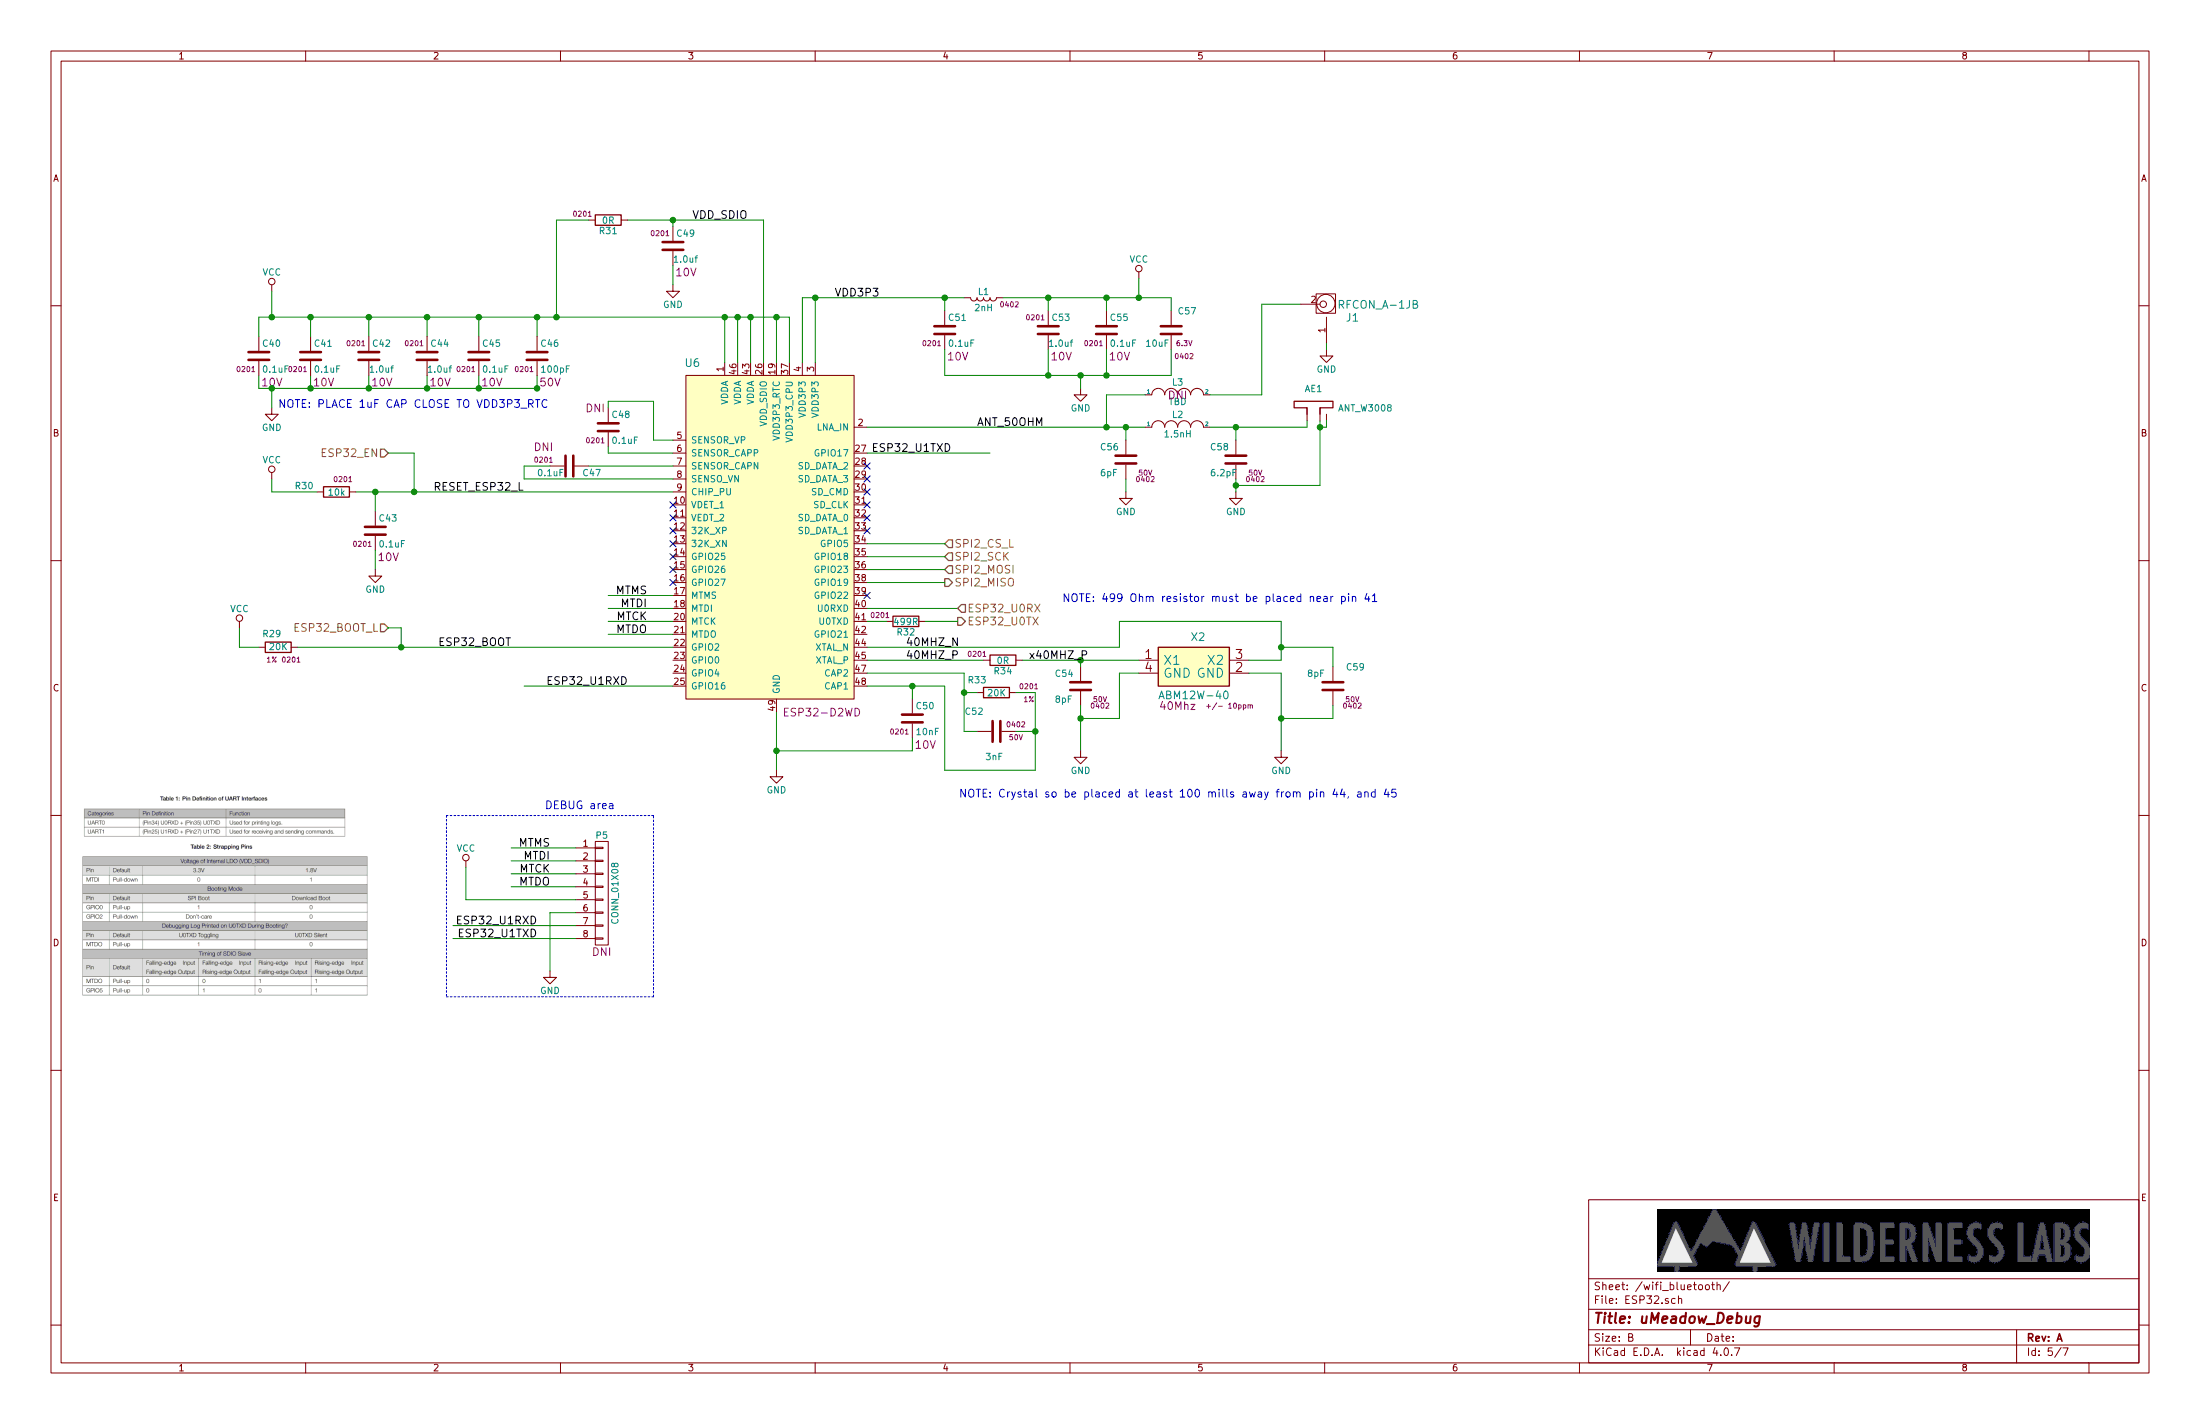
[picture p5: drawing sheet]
EESchema Schematic File Version 2
LIBS:uMeadow_Debug_RevA-rescue
LIBS:power
LIBS:device
LIBS:transistors
LIBS:conn
LIBS:linear
LIBS:regul
LIBS:74xx
LIBS:cmos4000
LIBS:adc-dac
LIBS:memory
LIBS:xilinx
LIBS:microcontrollers
LIBS:dsp
LIBS:microchip
LIBS:analog_switches
LIBS:motorola
LIBS:texas
LIBS:intel
LIBS:audio
LIBS:interface
LIBS:digital-audio
LIBS:philips
LIBS:display
LIBS:cypress
LIBS:siliconi
LIBS:opto
LIBS:atmel
LIBS:contrib
LIBS:valves
LIBS:Power_Management
LIBS:Oscillators
LIBS:switches
LIBS:onsemi
LIBS:ESD_Protection
LIBS:ftdi
LIBS:diode
LIBS:rfcom
LIBS:74xgxx
LIBS:ac-dc
LIBS:actel
LIBS:allegro
LIBS:Altera
LIBS:analog_devices
LIBS:battery_management
LIBS:bbd
LIBS:bosch
LIBS:brooktre
LIBS:cmos_ieee
LIBS:dc-dc
LIBS:elec-unifil
LIBS:gennum
LIBS:graphic
LIBS:hc11
LIBS:intersil
LIBS:ir
LIBS:Lattice
LIBS:leds
LIBS:logo
LIBS:maxim
LIBS:mechanical
LIBS:microchip_dspic33dsc
LIBS:microchip_pic10mcu
LIBS:microchip_pic12mcu
LIBS:microchip_pic16mcu
LIBS:microchip_pic18mcu
LIBS:microchip_pic24mcu
LIBS:microchip_pic32mcu
LIBS:modules
LIBS:motor_drivers
LIBS:motors
LIBS:msp430
LIBS:nordicsemi
LIBS:nxp_armmcu
LIBS:nxp
LIBS:powerint
LIBS:pspice
LIBS:references
LIBS:relays
LIBS:sensors
LIBS:silabs
LIBS:stm8
LIBS:supertex
LIBS:transf
LIBS:triac_thyristor
LIBS:ttl_ieee
LIBS:video
LIBS:wiznet
LIBS:Worldsemi
LIBS:Xicor
LIBS:zetex
LIBS:Zilog
LIBS:stm32
LIBS:uMeadow_Debug_RevA-cache
EELAYER 25 0
EELAYER END
$Descr B 17000 11000
encoding utf-8
Sheet 5 7
Title "uMeadow_Debug"
Date ""
Rev "A"
Comp ""
Comment1 ""
Comment2 ""
Comment3 ""
Comment4 ""
$EndDescr
Wire Wire Line
	6000 5500 6000 5950
$Comp
L GND #PWR043
U 1 1
P 6000 5950
F 0 "#PWR043" H 6000 5700 50  0001 C CNN
F 1 "GND" H 6000 5800 50  0000 C CNN
F 2 "" H 6000 5950 50  0000 C CNN
F 3 "" H 6000 5950 50  0000 C CNN
	1    6000 5950
	1    0    0    -1  
$EndComp
$Comp
L C C50
U 1 1
P 7050 5550
F 0 "C50" H 7075 5650 50  0000 L CNN
F 1 "10nF" H 7075 5450 50  0000 L CNN
F 2 "Capacitors_SMD:C_0201" H 7088 5400 50  0001 C CNN
F 3 "" H 7050 5550 50  0001 C CNN
F 4 "Samsung Electro-Mechanics" H 7050 5550 60  0001 C CNN "Manufacturer"
F 5 "CL03B103KP3NNNC" H 7050 5550 60  0001 C CNN "Part Number"
F 6 "0201" H 6950 5450 40  0000 C CNN "Package"
F 7 "10V" H 7150 5350 60  0000 C CNN "Voltage"
	1    7050 5550
	1    0    0    -1  
$EndComp
Wire Wire Line
	6700 5300 7300 5300
Wire Wire Line
	7050 5300 7050 5400
Wire Wire Line
	7050 5700 7050 5800
Wire Wire Line
	7050 5800 6000 5800
Connection ~ 6000 5800
$Comp
L C C52
U 1 1
P 7700 5650
F 0 "C52" V 7850 5750 50  0000 L CNN
F 1 "3nF" V 7500 5600 50  0000 L CNN
F 2 "Capacitors_SMD:C_0402" H 7738 5500 50  0001 C CNN
F 3 "" H 7700 5650 50  0001 C CNN
F 4 "MURATA ELECTRONICS" H 7700 5650 60  0001 C CNN "Manufacturer"
F 5 "GRM155R71H302JA01D" H 7700 5650 60  0001 C CNN "Part Number"
F 6 "0402" V 7750 5500 40  0000 C CNN "Package"
F 7 "50V" V 7650 5500 40  0000 C CNN "Voltage"
	1    7700 5650
	0    -1   -1   0   
$EndComp
$Comp
L R R33
U 1 1
P 7700 5350
F 0 "R33" V 7600 5200 50  0000 C CNN
F 1 "20K" V 7700 5350 50  0000 C CNN
F 2 "Resistors_SMD:R_0201" V 7630 5350 50  0001 C CNN
F 3 "" H 7700 5350 50  0001 C CNN
F 4 "YAGEO" H 7700 5350 60  0001 C CNN "Manufacturer"
F 5 "RC0201FR-0720KL" H 7700 5350 60  0001 C CNN "Part Number"
F 6 "0201" V 7650 5600 40  0000 C CNN "Package"
F 7 "1%" V 7750 5600 40  0000 C CNN "Tolerance"
	1    7700 5350
	0    1    1    0   
$EndComp
Wire Wire Line
	7450 5200 7450 5650
Wire Wire Line
	7450 5350 7550 5350
Wire Wire Line
	7850 5350 8000 5350
Wire Wire Line
	8000 5350 8000 5950
Wire Wire Line
	8000 5650 7850 5650
Connection ~ 7050 5300
Connection ~ 8000 5650
Wire Wire Line
	7450 5200 6700 5200
Connection ~ 7450 5350
$Comp
L ABM12W-40 X2
U 1 1
P 9250 5200
F 0 "X2" H 9200 5450 60  0000 L BNN
F 1 "ABM12W-40" H 8950 5000 60  0000 L BNN
F 2 "footprints:XTAL_ABM12W_4_1.6x1.2" H 8900 5550 60  0001 C CNN
F 3 "https://abracon.com/Resonators/ABM12W.pdf" H 9750 4700 60  0001 C CNN
F 4 "Abracon LLC" H 9100 4800 60  0001 C CNN "Manufacturer"
F 5 "ABM12W-40.0000MHZ-6-B1U-T3" H 9450 4900 60  0001 C CNN "Part Number"
F 6 "40Mhz" H 9100 4950 60  0000 C CNN "Freq."
F 7 "+/- 10ppm" H 9500 4950 40  0000 C CNN "Tolerance"
	1    9250 5200
	1    0    0    -1  
$EndComp
Wire Wire Line
	8800 5200 8650 5200
Wire Wire Line
	8650 5200 8650 5550
Wire Wire Line
	9650 5200 9900 5200
Wire Wire Line
	9900 5200 9900 5800
Wire Wire Line
	6700 5100 7600 5100
Wire Wire Line
	7900 5100 8800 5100
Wire Wire Line
	9900 5100 9650 5100
Wire Wire Line
	9900 4800 9900 5100
Wire Wire Line
	9900 4800 8650 4800
Wire Wire Line
	8650 4800 8650 5000
Wire Wire Line
	8650 5000 6700 5000
Text Label 7000 5000 0    60   ~ 0
40MHZ_N
Text Label 7000 5100 0    60   ~ 0
40MHZ_P
$Comp
L C C59
U 1 1
P 10300 5300
F 0 "C59" H 10400 5450 50  0000 L CNN
F 1 "8pF" H 10100 5400 50  0000 L CNN
F 2 "Capacitors_SMD:C_0402" H 10338 5150 50  0001 C CNN
F 3 "" H 10300 5300 50  0001 C CNN
F 4 "MURATA ELECTRONICS" H 10300 5300 60  0001 C CNN "Manufacturer"
F 5 "GRM1555C1H8R0DA01D" H 10300 5300 60  0001 C CNN "Part Number"
F 6 "0402" H 10450 5150 40  0000 C CNN "Package"
F 7 "50V" H 10450 5200 40  0000 C CNN "Voltage"
	1    10300 5300
	1    0    0    -1  
$EndComp
$Comp
L C C54
U 1 1
P 8350 5300
F 0 "C54" H 8150 5400 50  0000 L CNN
F 1 "8pF" H 8150 5200 50  0000 L CNN
F 2 "Capacitors_SMD:C_0402" H 8388 5150 50  0001 C CNN
F 3 "" H 8350 5300 50  0001 C CNN
F 4 "MURATA ELECTRONICS" H 8350 5300 60  0001 C CNN "Manufacturer"
F 5 "GRM1555C1H8R0DA01D" H 8350 5300 60  0001 C CNN "Part Number"
F 6 "0402" H 8500 5150 40  0000 C CNN "Package"
F 7 "50V" H 8500 5200 40  0000 C CNN "Voltage"
	1    8350 5300
	1    0    0    -1  
$EndComp
Wire Wire Line
	8350 5150 8350 5100
Connection ~ 8350 5100
Wire Wire Line
	8350 5450 8350 5800
Wire Wire Line
	8650 5550 8350 5550
Wire Wire Line
	10300 5150 10300 5000
Wire Wire Line
	10300 5000 9900 5000
Connection ~ 9900 5000
Wire Wire Line
	9900 5550 10300 5550
Wire Wire Line
	10300 5550 10300 5450
$Comp
L GND #PWR044
U 1 1
P 8350 5800
F 0 "#PWR044" H 8350 5550 50  0001 C CNN
F 1 "GND" H 8350 5650 50  0000 C CNN
F 2 "" H 8350 5800 50  0000 C CNN
F 3 "" H 8350 5800 50  0000 C CNN
	1    8350 5800
	1    0    0    -1  
$EndComp
Connection ~ 8350 5550
$Comp
L GND #PWR045
U 1 1
P 9900 5800
F 0 "#PWR045" H 9900 5550 50  0001 C CNN
F 1 "GND" H 9900 5650 50  0000 C CNN
F 2 "" H 9900 5800 50  0000 C CNN
F 3 "" H 9900 5800 50  0000 C CNN
	1    9900 5800
	1    0    0    -1  
$EndComp
Connection ~ 9900 5550
Wire Wire Line
	7450 5650 7550 5650
Wire Wire Line
	3300 3000 3300 2900
Wire Wire Line
	2000 3000 4150 3000
Wire Wire Line
	3700 3000 3700 2900
Wire Wire Line
	4150 3000 4150 2900
Connection ~ 3700 3000
Connection ~ 4150 3000
Wire Wire Line
	2850 3000 2850 2900
Connection ~ 2850 3000
$Comp
L C C51
U 1 1
P 7300 2550
F 0 "C51" H 7325 2650 50  0000 L CNN
F 1 "0.1uF" H 7325 2450 50  0000 L CNN
F 2 "Capacitors_SMD:C_0201" H 7338 2400 50  0001 C CNN
F 3 "" H 7300 2550 50  0000 C CNN
F 4 "Murata Electronics North America" H 7300 2550 60  0001 C CNN "Manufacturer"
F 5 "GRM033R61A104ME15D" H 7300 2550 60  0001 C CNN "Part Number"
F 6 "10V" H 7400 2350 60  0000 C CNN "Voltage"
F 7 "0201" H 7200 2450 40  0000 C CNN "Package"
F 8 "20%" H 7300 2550 60  0001 C CNN "Tolerance"
	1    7300 2550
	1    0    0    -1  
$EndComp
Connection ~ 3300 3000
Wire Wire Line
	2000 2900 2000 3000
Wire Wire Line
	2400 3000 2400 2900
Connection ~ 2400 3000
$Comp
L C C40
U 1 1
P 2000 2750
F 0 "C40" H 2025 2850 50  0000 L CNN
F 1 "0.1uF" H 2025 2650 50  0000 L CNN
F 2 "Capacitors_SMD:C_0201" H 2038 2600 50  0001 C CNN
F 3 "" H 2000 2750 50  0000 C CNN
F 4 "Murata Electronics North America" H 2000 2750 60  0001 C CNN "Manufacturer"
F 5 "GRM033R61A104ME15D" H 2000 2750 60  0001 C CNN "Part Number"
F 6 "10V" H 2100 2550 60  0000 C CNN "Voltage"
F 7 "0201" H 1900 2650 40  0000 C CNN "Package"
F 8 "20%" H 2000 2750 60  0001 C CNN "Tolerance"
	1    2000 2750
	1    0    0    -1  
$EndComp
$Comp
L C C41
U 1 1
P 2400 2750
F 0 "C41" H 2425 2850 50  0000 L CNN
F 1 "0.1uF" H 2425 2650 50  0000 L CNN
F 2 "Capacitors_SMD:C_0201" H 2438 2600 50  0001 C CNN
F 3 "" H 2400 2750 50  0000 C CNN
F 4 "Murata Electronics North America" H 2400 2750 60  0001 C CNN "Manufacturer"
F 5 "GRM033R61A104ME15D" H 2400 2750 60  0001 C CNN "Part Number"
F 6 "10V" H 2500 2550 60  0000 C CNN "Voltage"
F 7 "0201" H 2300 2650 40  0000 C CNN "Package"
F 8 "20%" H 2400 2750 60  0001 C CNN "Tolerance"
	1    2400 2750
	1    0    0    -1  
$EndComp
Wire Wire Line
	2000 2450 2000 2600
Wire Wire Line
	2000 2450 6100 2450
Wire Wire Line
	2400 2450 2400 2600
Connection ~ 2400 2450
Wire Wire Line
	2850 2450 2850 2600
Wire Wire Line
	3300 2450 3300 2600
Connection ~ 2850 2450
Wire Wire Line
	3700 2450 3700 2600
Connection ~ 3300 2450
Wire Wire Line
	4150 2450 4150 2600
Connection ~ 3700 2450
$Comp
L VCC #PWR046
U 1 1
P 2100 2250
F 0 "#PWR046" H 2100 2100 50  0001 C CNN
F 1 "VCC" H 2100 2400 50  0000 C CNN
F 2 "" H 2100 2250 50  0000 C CNN
F 3 "" H 2100 2250 50  0000 C CNN
	1    2100 2250
	1    0    0    -1  
$EndComp
Wire Wire Line
	2100 2250 2100 2450
Connection ~ 2100 2450
Connection ~ 4150 2450
$Comp
L GND #PWR047
U 1 1
P 2100 3150
F 0 "#PWR047" H 2100 2900 50  0001 C CNN
F 1 "GND" H 2100 3000 50  0000 C CNN
F 2 "" H 2100 3150 50  0000 C CNN
F 3 "" H 2100 3150 50  0000 C CNN
	1    2100 3150
	1    0    0    -1  
$EndComp
Wire Wire Line
	2100 3000 2100 3150
Connection ~ 2100 3000
$Comp
L C C53
U 1 1
P 8100 2550
F 0 "C53" H 8125 2650 50  0000 L CNN
F 1 "1.0uf" H 8100 2450 50  0000 L CNN
F 2 "Capacitors_SMD:C_0201" H 8138 2400 50  0001 C CNN
F 3 "" H 8100 2550 50  0000 C CNN
F 4 "Murata Electronics North America" H 8100 2550 60  0001 C CNN "Manufacturer"
F 5 "GRM033R61A105ME15D" H 8100 2550 60  0001 C CNN "Part Number"
F 6 "10V" H 8200 2350 60  0000 C CNN "Voltage"
F 7 "0201" H 8000 2650 40  0000 C CNN "Package"
	1    8100 2550
	1    0    0    -1  
$EndComp
$Comp
L C C42
U 1 1
P 2850 2750
F 0 "C42" H 2875 2850 50  0000 L CNN
F 1 "1.0uf" H 2850 2650 50  0000 L CNN
F 2 "Capacitors_SMD:C_0201" H 2888 2600 50  0001 C CNN
F 3 "" H 2850 2750 50  0000 C CNN
F 4 "Murata Electronics North America" H 2850 2750 60  0001 C CNN "Manufacturer"
F 5 "GRM033R61A105ME15D" H 2850 2750 60  0001 C CNN "Part Number"
F 6 "10V" H 2950 2550 60  0000 C CNN "Voltage"
F 7 "0201" H 2750 2850 40  0000 C CNN "Package"
	1    2850 2750
	1    0    0    -1  
$EndComp
$Comp
L C C49
U 1 1
P 5200 1900
F 0 "C49" H 5225 2000 50  0000 L CNN
F 1 "1.0uf" H 5200 1800 50  0000 L CNN
F 2 "Capacitors_SMD:C_0201" H 5238 1750 50  0001 C CNN
F 3 "" H 5200 1900 50  0000 C CNN
F 4 "Murata Electronics North America" H 5200 1900 60  0001 C CNN "Manufacturer"
F 5 "GRM033R61A105ME15D" H 5200 1900 60  0001 C CNN "Part Number"
F 6 "10V" H 5300 1700 60  0000 C CNN "Voltage"
F 7 "0201" H 5100 2000 40  0000 C CNN "Package"
	1    5200 1900
	1    0    0    -1  
$EndComp
$Comp
L C C57
U 1 1
P 9050 2550
F 0 "C57" H 9100 2700 50  0000 L CNN
F 1 "10uF" H 8850 2450 50  0000 L CNN
F 2 "Capacitors_SMD:C_0402" H 9088 2400 50  0001 C CNN
F 3 "" H 9050 2550 50  0001 C CNN
F 4 "MURATA ELECTRONICS" H 9050 2550 60  0001 C CNN "Manufacturer"
F 5 "GRM155C80J106ME11D" H 9050 2550 60  0001 C CNN "Part Number"
F 6 "0402" H 9150 2350 40  0000 C CNN "Package"
F 7 "6.3V" H 9150 2450 40  0000 C CNN "Voltage"
	1    9050 2550
	1    0    0    -1  
$EndComp
Wire Wire Line
	5200 1750 5200 1700
Wire Wire Line
	4850 1700 5900 1700
$Comp
L GND #PWR048
U 1 1
P 5200 2200
F 0 "#PWR048" H 5200 1950 50  0001 C CNN
F 1 "GND" H 5200 2050 50  0000 C CNN
F 2 "" H 5200 2200 50  0000 C CNN
F 3 "" H 5200 2200 50  0000 C CNN
	1    5200 2200
	1    0    0    -1  
$EndComp
Wire Wire Line
	5200 2050 5200 2200
Text Label 5350 1700 0    60   ~ 0
VDD_SDIO
$Comp
L L L1
U 1 1
P 7600 2300
F 0 "L1" V 7550 2300 50  0000 C CNN
F 1 "2nH" V 7675 2300 50  0000 C CNN
F 2 "Resistors_SMD:R_0402" H 7600 2300 50  0001 C CNN
F 3 "" H 7600 2300 50  0001 C CNN
F 4 "Murata Electronics" H 7600 2300 60  0001 C CNN "Manufacturer"
F 5 "LQG15HS2N0S02D" H 7600 2300 60  0001 C CNN "Part Number"
F 6 "0402" V 7650 2500 40  0000 C CNN "Package"
F 7 "900mA" V 7600 2300 60  0001 C CNN "Current Rating"
	1    7600 2300
	0    1    1    0   
$EndComp
Wire Wire Line
	6200 2300 7450 2300
Wire Wire Line
	7300 2400 7300 2300
Connection ~ 7300 2300
Wire Wire Line
	7300 2700 7300 2900
Wire Wire Line
	7300 2900 9050 2900
$Comp
L C C55
U 1 1
P 8550 2550
F 0 "C55" H 8575 2650 50  0000 L CNN
F 1 "0.1uF" H 8575 2450 50  0000 L CNN
F 2 "Capacitors_SMD:C_0201" H 8588 2400 50  0001 C CNN
F 3 "" H 8550 2550 50  0000 C CNN
F 4 "Murata Electronics North America" H 8550 2550 60  0001 C CNN "Manufacturer"
F 5 "GRM033R61A104ME15D" H 8550 2550 60  0001 C CNN "Part Number"
F 6 "10V" H 8650 2350 60  0000 C CNN "Voltage"
F 7 "0201" H 8450 2450 40  0000 C CNN "Package"
F 8 "20%" H 8550 2550 60  0001 C CNN "Tolerance"
	1    8550 2550
	1    0    0    -1  
$EndComp
Wire Wire Line
	7750 2300 9050 2300
Wire Wire Line
	8100 2300 8100 2400
Wire Wire Line
	9050 2900 9050 2700
Wire Wire Line
	8550 2700 8550 2900
Connection ~ 8550 2900
Wire Wire Line
	8100 2700 8100 2900
Connection ~ 8100 2900
Wire Wire Line
	8550 2300 8550 2400
Connection ~ 8100 2300
Wire Wire Line
	9050 2300 9050 2400
Connection ~ 8550 2300
$Comp
L VCC #PWR049
U 1 1
P 8800 2150
F 0 "#PWR049" H 8800 2000 50  0001 C CNN
F 1 "VCC" H 8800 2300 50  0000 C CNN
F 2 "" H 8800 2150 50  0000 C CNN
F 3 "" H 8800 2150 50  0000 C CNN
	1    8800 2150
	1    0    0    -1  
$EndComp
Wire Wire Line
	8800 2150 8800 2300
Connection ~ 8800 2300
Text Label 6450 2300 0    60   ~ 0
VDD3P3
$Comp
L C C44
U 1 1
P 3300 2750
F 0 "C44" H 3325 2850 50  0000 L CNN
F 1 "1.0uf" H 3300 2650 50  0000 L CNN
F 2 "Capacitors_SMD:C_0201" H 3338 2600 50  0001 C CNN
F 3 "" H 3300 2750 50  0000 C CNN
F 4 "Murata Electronics North America" H 3300 2750 60  0001 C CNN "Manufacturer"
F 5 "GRM033R61A105ME15D" H 3300 2750 60  0001 C CNN "Part Number"
F 6 "10V" H 3400 2550 60  0000 C CNN "Voltage"
F 7 "0201" H 3200 2850 40  0000 C CNN "Package"
	1    3300 2750
	1    0    0    -1  
$EndComp
$Comp
L C C45
U 1 1
P 3700 2750
F 0 "C45" H 3725 2850 50  0000 L CNN
F 1 "0.1uF" H 3725 2650 50  0000 L CNN
F 2 "Capacitors_SMD:C_0201" H 3738 2600 50  0001 C CNN
F 3 "" H 3700 2750 50  0000 C CNN
F 4 "Murata Electronics North America" H 3700 2750 60  0001 C CNN "Manufacturer"
F 5 "GRM033R61A104ME15D" H 3700 2750 60  0001 C CNN "Part Number"
F 6 "10V" H 3800 2550 60  0000 C CNN "Voltage"
F 7 "0201" H 3600 2650 40  0000 C CNN "Package"
F 8 "20%" H 3700 2750 60  0001 C CNN "Tolerance"
	1    3700 2750
	1    0    0    -1  
$EndComp
$Comp
L C C46
U 1 1
P 4150 2750
F 0 "C46" H 4175 2850 50  0000 L CNN
F 1 "100pF" H 4175 2650 50  0000 L CNN
F 2 "Capacitors_SMD:C_0201" H 4188 2600 50  0001 C CNN
F 3 "" H 4150 2750 50  0000 C CNN
F 4 "Murata Electronics North America" H 4150 2750 60  0001 C CNN "Manufacturer"
F 5 "GRM0335C1H101JA01D" H 4150 2750 60  0001 C CNN "Part Number"
F 6 "50V" H 4250 2550 60  0000 C CNN "Voltage"
F 7 "0201" H 4050 2650 40  0000 C CNN "Package"
F 8 "5%" H 4150 2750 60  0001 C CNN "Tolerance"
	1    4150 2750
	1    0    0    -1  
$EndComp
Text Notes 2150 3150 0    60   ~ 0
NOTE: PLACE 1uF CAP CLOSE TO VDD3P3_RTC\n
$Comp
L R R29
U 1 1
P 2150 5000
F 0 "R29" V 2250 5050 50  0000 C CNN
F 1 "20K" V 2150 5000 50  0000 C CNN
F 2 "Resistors_SMD:R_0201" V 2080 5000 50  0001 C CNN
F 3 "" H 2150 5000 50  0001 C CNN
F 4 "YAGEO" H 2150 5000 60  0001 C CNN "Manufacturer"
F 5 "RC0201FR-0720KL" H 2150 5000 60  0001 C CNN "Part Number"
F 6 "0201" V 2050 4900 40  0000 C CNN "Package"
F 7 "1%" V 2050 5050 40  0000 C CNN "Tolerance"
	1    2150 5000
	0    -1   -1   0   
$EndComp
$Comp
L ESP32 U6
U 1 1
P 6000 5400
F 0 "U6" H 5350 8000 60  0000 C CNN
F 1 "ESP32" H 5350 7900 60  0001 C CNN
F 2 "footprints:QFN35P500X500X90-49N" H 5250 7900 60  0001 C CNN
F 3 "https://www.espressif.com/sites/default/files/documentation/esp32_datasheet_en.pdf" H 5250 5200 60  0001 C CNN
F 4 "Espressif Systems" H 6000 5100 60  0001 C CNN "Manufacturer"
F 5 "ESP32-D2WD" H 6350 5300 60  0000 C CNN "Part Number"
	1    6000 5400
	1    0    0    -1  
$EndComp
Wire Wire Line
	6300 2800 6300 2300
Connection ~ 6300 2300
Wire Wire Line
	5900 1700 5900 2800
Wire Wire Line
	5700 2450 5700 2800
Wire Wire Line
	5800 2450 5800 2800
Connection ~ 5700 2450
Wire Wire Line
	6000 2450 6000 2800
Connection ~ 5800 2450
Wire Wire Line
	6100 2450 6100 2800
Connection ~ 6000 2450
Wire Wire Line
	6200 2300 6200 2800
Wire Wire Line
	2750 3800 5200 3800
$Comp
L C C43
U 1 1
P 2900 4100
F 0 "C43" H 2925 4200 50  0000 L CNN
F 1 "0.1uF" H 2925 4000 50  0000 L CNN
F 2 "Capacitors_SMD:C_0201" H 2938 3950 50  0001 C CNN
F 3 "" H 2900 4100 50  0000 C CNN
F 4 "Murata Electronics North America" H 2900 4100 60  0001 C CNN "Manufacturer"
F 5 "GRM033R61A104ME15D" H 2900 4100 60  0001 C CNN "Part Number"
F 6 "10V" H 3000 3900 60  0000 C CNN "Voltage"
F 7 "0201" H 2800 4000 40  0000 C CNN "Package"
F 8 "20%" H 2900 4100 60  0001 C CNN "Tolerance"
	1    2900 4100
	1    0    0    -1  
$EndComp
Wire Wire Line
	2900 3800 2900 3950
Wire Wire Line
	2900 4250 2900 4400
$Comp
L R R30
U 1 1
P 2600 3800
F 0 "R30" V 2550 3550 50  0000 C CNN
F 1 "10k" V 2600 3800 50  0000 C CNN
F 2 "Resistors_SMD:R_0201" V 2530 3800 50  0001 C CNN
F 3 "" H 2600 3800 50  0000 C CNN
F 4 "Panasonic" V 2600 3800 60  0001 C CNN "Manufacturer"
F 5 "ERJ-1GEF1002C" V 2600 3800 60  0001 C CNN "Part Number"
F 6 "0201" V 2500 3850 40  0000 C CNN "Package"
	1    2600 3800
	0    1    1    0   
$EndComp
Connection ~ 2900 3800
Wire Wire Line
	2450 3800 2100 3800
Wire Wire Line
	2100 3800 2100 3700
$Comp
L VCC #PWR050
U 1 1
P 2100 3700
F 0 "#PWR050" H 2100 3550 50  0001 C CNN
F 1 "VCC" H 2100 3850 50  0000 C CNN
F 2 "" H 2100 3700 50  0000 C CNN
F 3 "" H 2100 3700 50  0000 C CNN
	1    2100 3700
	1    0    0    -1  
$EndComp
$Comp
L GND #PWR051
U 1 1
P 2900 4400
F 0 "#PWR051" H 2900 4150 50  0001 C CNN
F 1 "GND" H 2900 4250 50  0000 C CNN
F 2 "" H 2900 4400 50  0000 C CNN
F 3 "" H 2900 4400 50  0000 C CNN
	1    2900 4400
	1    0    0    -1  
$EndComp
Text Label 3350 3800 0    60   ~ 0
RESET_ESP32_L
$Comp
L R R34
U 1 1
P 7750 5100
F 0 "R34" V 7830 5100 50  0000 C CNN
F 1 "0R" V 7750 5100 50  0000 C CNN
F 2 "Resistors_SMD:R_0201" V 7680 5100 50  0001 C CNN
F 3 "" H 7750 5100 50  0000 C CNN
F 4 "Panasonic" V 7750 5100 60  0001 C CNN "Manufacturer"
F 5 "ERJ-1GN0R00C" V 7750 5100 60  0001 C CNN "Part Number"
F 6 "0201" V 7700 4900 40  0000 C CNN "Package"
	1    7750 5100
	0    1    1    0   
$EndComp
Text Label 7950 5100 0    60   ~ 0
x40MHZ_P
Wire Wire Line
	5200 5300 4050 5300
Wire Wire Line
	6700 3500 7650 3500
Wire Wire Line
	6700 4700 7400 4700
Text HLabel 7400 4700 2    60   Input ~ 0
ESP32_U0RX
Text HLabel 7400 4800 2    60   Output ~ 0
ESP32_U0TX
NoConn ~ 5200 4200
NoConn ~ 5200 4100
$Comp
L R R32
U 1 1
P 7000 4800
F 0 "R32" V 7080 4800 50  0000 C CNN
F 1 "499R" V 7000 4800 50  0000 C CNN
F 2 "Resistors_SMD:R_0201" V 6930 4800 50  0001 C CNN
F 3 "" H 7000 4800 50  0000 C CNN
F 4 "RC0201FR-07499RL" V 7000 4800 60  0001 C CNN "Manufacturer"
F 5 "ERJ-1GN0R00C" V 7000 4800 60  0001 C CNN "Part Number"
F 6 "0201" V 6950 4600 40  0000 C CNN "Package"
	1    7000 4800
	0    1    1    0   
$EndComp
Wire Wire Line
	6700 4800 6850 4800
Wire Wire Line
	7150 4800 7400 4800
Text Notes 10650 4650 2    60   ~ 0
NOTE: 499 Ohm resistor must be placed near pin 41\n
Text Notes 10800 6250 2    60   ~ 0
NOTE: Crystal so be placed at least 100 mills away from pin 44, and 45\n 
Text HLabel 7300 4300 2    60   Input ~ 0
SPI2_SCK
Text HLabel 7300 4400 2    60   Input ~ 0
SPI2_MOSI
Text HLabel 7300 4500 2    60   Output ~ 0
SPI2_MISO
Text HLabel 7300 4200 2    60   Input ~ 0
SPI2_CS_L
Wire Wire Line
	6700 4500 7300 4500
Wire Wire Line
	6700 4300 7300 4300
Wire Wire Line
	6700 4200 7300 4200
Wire Wire Line
	6700 4400 7300 4400
Wire Wire Line
	2000 5000 1850 5000
Wire Wire Line
	1850 5000 1850 4850
$Comp
L VCC #PWR052
U 1 1
P 1850 4850
F 0 "#PWR052" H 1850 4700 50  0001 C CNN
F 1 "VCC" H 1850 5000 50  0000 C CNN
F 2 "" H 1850 4850 50  0000 C CNN
F 3 "" H 1850 4850 50  0000 C CNN
	1    1850 4850
	1    0    0    -1  
$EndComp
NoConn ~ 6700 3600
NoConn ~ 6700 3700
NoConn ~ 6700 3800
NoConn ~ 6700 3900
NoConn ~ 6700 4000
NoConn ~ 6700 4100
NoConn ~ 5200 4300
NoConn ~ 5200 4400
NoConn ~ 5200 4500
NoConn ~ 5200 3900
NoConn ~ 5200 4000
$Comp
L C C48
U 1 1
P 4700 3300
F 0 "C48" H 4725 3400 50  0000 L CNN
F 1 "0.1uF" H 4725 3200 50  0000 L CNN
F 2 "Capacitors_SMD:C_0201" H 4738 3150 50  0001 C CNN
F 3 "" H 4700 3300 50  0000 C CNN
F 4 "Murata Electronics North America" H 4700 3300 60  0001 C CNN "Manufacturer"
F 5 "GRM033R61A104ME15D" H 4700 3300 60  0001 C CNN "Part Number"
F 6 "DNI" H 4600 3450 60  0000 C CNN "DNI"
F 7 "10V" H 4600 3100 60  0001 C CNN "Voltage"
F 8 "0201" H 4600 3200 40  0000 C CNN "Package"
F 9 "20%" H 4700 3300 60  0001 C CNN "Tolerance"
	1    4700 3300
	1    0    0    -1  
$EndComp
Wire Wire Line
	4700 3450 4700 3500
Wire Wire Line
	4700 3500 5200 3500
$Comp
L C C47
U 1 1
P 4400 3600
F 0 "C47" V 4450 3700 50  0000 L CNN
F 1 "0.1uF" V 4450 3350 50  0000 L CNN
F 2 "Capacitors_SMD:C_0201" H 4438 3450 50  0001 C CNN
F 3 "" H 4400 3600 50  0000 C CNN
F 4 "Murata Electronics North America" H 4400 3600 60  0001 C CNN "Manufacturer"
F 5 "GRM033R61A104ME15D" H 4400 3600 60  0001 C CNN "Part Number"
F 6 "DNI" V 4250 3400 60  0000 C CNN "DNI"
F 7 "10V" V 4300 3350 60  0001 C CNN "Voltage"
F 8 "0201" V 4350 3400 40  0000 C CNN "Package"
F 9 "20%" H 4400 3600 60  0001 C CNN "Tolerance"
	1    4400 3600
	0    1    1    0   
$EndComp
Wire Wire Line
	4700 3150 4700 3100
Wire Wire Line
	4700 3100 5050 3100
Wire Wire Line
	5050 3100 5050 3400
Wire Wire Line
	5050 3400 5200 3400
Wire Wire Line
	4550 3600 5200 3600
Wire Wire Line
	4250 3600 4050 3600
Wire Wire Line
	4050 3600 4050 3700
Wire Wire Line
	4050 3700 5200 3700
Wire Wire Line
	5200 4600 4700 4600
Wire Wire Line
	5200 4700 4700 4700
Wire Wire Line
	5200 4800 4700 4800
Wire Wire Line
	5200 4900 4700 4900
Text Label 5000 4600 2    60   ~ 0
MTMS
Text Label 5000 4700 2    60   ~ 0
MTDI
Text Label 5000 4800 2    60   ~ 0
MTCK
Text Label 5000 4900 2    60   ~ 0
MTDO
Text Label 3950 5000 2    60   ~ 0
ESP32_BOOT
$Comp
L GND #PWR053
U 1 1
P 8350 3000
F 0 "#PWR053" H 8350 2750 50  0001 C CNN
F 1 "GND" H 8350 2850 50  0000 C CNN
F 2 "" H 8350 3000 50  0000 C CNN
F 3 "" H 8350 3000 50  0000 C CNN
	1    8350 3000
	1    0    0    -1  
$EndComp
Wire Wire Line
	8350 3000 8350 2900
Connection ~ 8350 2900
$Comp
L R R31
U 1 1
P 4700 1700
F 0 "R31" V 4780 1700 50  0000 C CNN
F 1 "0R" V 4700 1700 50  0000 C CNN
F 2 "Resistors_SMD:R_0201" V 4630 1700 50  0001 C CNN
F 3 "" H 4700 1700 50  0000 C CNN
F 4 "Panasonic" V 4700 1700 60  0001 C CNN "Manufacturer"
F 5 "ERJ-1GN0R00C" V 4700 1700 60  0001 C CNN "Part Number"
F 6 "0201" V 4650 1500 40  0000 C CNN "Package"
	1    4700 1700
	0    1    1    0   
$EndComp
Connection ~ 5200 1700
Wire Wire Line
	4550 1700 4300 1700
Wire Wire Line
	4300 1700 4300 2450
Connection ~ 4300 2450
NoConn ~ 6700 4600
Wire Wire Line
	4450 6550 3950 6550
Wire Wire Line
	4450 6650 3950 6650
Wire Wire Line
	4450 6750 3950 6750
Wire Wire Line
	4450 6850 3950 6850
Text Label 4250 6550 2    60   ~ 0
MTMS
Text Label 4250 6650 2    60   ~ 0
MTDI
Text Label 4250 6750 2    60   ~ 0
MTCK
Text Label 4250 6850 2    60   ~ 0
MTDO
Wire Notes Line
	3450 6300 3450 7700
Wire Notes Line
	3450 7700 5050 7700
Wire Notes Line
	5050 7700 5050 6300
Wire Notes Line
	5050 6300 3450 6300
Text Notes 4750 6250 2    60   ~ 0
DEBUG area\n
$Comp
L CONN_01X08 P5
U 1 1
P 4650 6900
F 0 "P5" H 4650 7350 50  0000 C CNN
F 1 "CONN_01X08" V 4750 6900 50  0000 C CNN
F 2 "Connectors_Samtec:SL-108-X-XX_1x08" H 4650 6900 50  0001 C CNN
F 3 "" H 4650 6900 50  0000 C CNN
F 4 "Value" H 4650 6900 60  0001 C CNN "Manufacturer"
F 5 "Value" H 4650 6900 60  0001 C CNN "Part Number"
F 6 "DNI" H 4650 6450 60  0000 C CNN "DNI"
	1    4650 6900
	1    0    0    -1  
$EndComp
Text Label 4850 5300 2    60   ~ 0
ESP32_U1RXD
Text Label 7350 3500 2    60   ~ 0
ESP32_U1TXD
Wire Wire Line
	3500 7250 4450 7250
Text Label 4150 7250 2    60   ~ 0
ESP32_U1TXD
Wire Wire Line
	4450 7150 3500 7150
Text Label 4150 7150 2    60   ~ 0
ESP32_U1RXD
Wire Wire Line
	4250 7050 4450 7050
Wire Wire Line
	4250 7050 4250 7500
$Comp
L GND #PWR054
U 1 1
P 4250 7500
F 0 "#PWR054" H 4250 7250 50  0001 C CNN
F 1 "GND" H 4250 7350 50  0000 C CNN
F 2 "" H 4250 7500 50  0000 C CNN
F 3 "" H 4250 7500 50  0000 C CNN
	1    4250 7500
	1    0    0    -1  
$EndComp
Wire Wire Line
	3200 3500 3200 3800
Connection ~ 3200 3800
Wire Wire Line
	3200 3500 3000 3500
Text HLabel 3000 3500 0    60   Input ~ 0
ESP32_EN
Wire Wire Line
	2300 5000 5200 5000
Text HLabel 3000 4850 0    60   Input ~ 0
ESP32_BOOT_L
Wire Wire Line
	3000 4850 3100 4850
Wire Wire Line
	3100 4850 3100 5000
Connection ~ 3100 5000
Wire Wire Line
	5600 2800 5600 2450
Connection ~ 5600 2450
Wire Wire Line
	6700 3300 8850 3300
$Comp
L C C58
U 1 1
P 9550 3550
F 0 "C58" H 9350 3650 50  0000 L CNN
F 1 "6.2pF" H 9350 3450 50  0000 L CNN
F 2 "Capacitors_SMD:C_0402" H 9588 3400 50  0001 C CNN
F 3 "" H 9550 3550 50  0001 C CNN
F 4 "Murata" H 9550 3550 60  0001 C CNN "Manufacturer"
F 5 "GRM1555C1H6R2BA01D" H 9550 3550 60  0001 C CNN "Part Number"
F 6 "0402" H 9700 3400 40  0000 C CNN "Package"
F 7 "50V" H 9700 3450 40  0000 C CNN "Voltage"
	1    9550 3550
	1    0    0    -1  
$EndComp
Wire Wire Line
	8700 3300 8700 3400
$Comp
L INDUCTOR L2
U 1 1
P 9100 3300
F 0 "L2" H 9100 3400 50  0000 C CNN
F 1 "1.5nH" H 9100 3250 50  0000 C CNN
F 2 "Resistors_SMD:R_0402" H 9100 3300 50  0001 C CNN
F 3 "" H 9100 3300 50  0001 C CNN
F 4 "Johanson Technology" H 9100 3300 60  0001 C CNN "Manufacturer"
F 5 "L-07C1N5SV6T" H 9100 3300 60  0001 C CNN "Part Number"
	1    9100 3300
	1    0    0    -1  
$EndComp
Connection ~ 8700 3300
Wire Wire Line
	9350 3300 10100 3300
Wire Wire Line
	9550 3300 9550 3400
Wire Wire Line
	8700 3700 8700 3800
$Comp
L GND #PWR055
U 1 1
P 8700 3800
F 0 "#PWR055" H 8700 3550 50  0001 C CNN
F 1 "GND" H 8700 3650 50  0000 C CNN
F 2 "" H 8700 3800 50  0000 C CNN
F 3 "" H 8700 3800 50  0000 C CNN
	1    8700 3800
	1    0    0    -1  
$EndComp
$Comp
L GND #PWR056
U 1 1
P 9550 3800
F 0 "#PWR056" H 9550 3550 50  0001 C CNN
F 1 "GND" H 9550 3650 50  0000 C CNN
F 2 "" H 9550 3800 50  0000 C CNN
F 3 "" H 9550 3800 50  0000 C CNN
	1    9550 3800
	1    0    0    -1  
$EndComp
Wire Wire Line
	9550 3700 9550 3800
$Comp
L C C56
U 1 1
P 8700 3550
F 0 "C56" H 8500 3650 50  0000 L CNN
F 1 "6pF" H 8500 3450 50  0000 L CNN
F 2 "Capacitors_SMD:C_0402" H 8738 3400 50  0001 C CNN
F 3 "" H 8700 3550 50  0001 C CNN
F 4 "Murata" H 8700 3550 60  0001 C CNN "Manufacturer"
F 5 "GJM1555C1H6R0BB01D" H 8700 3550 60  0001 C CNN "Part Number"
F 6 "0402" H 8850 3400 40  0000 C CNN "Package"
F 7 "50V" H 8850 3450 40  0000 C CNN "Voltage"
	1    8700 3550
	1    0    0    -1  
$EndComp
$Comp
L ANT_W3008 AE1
U 1 1
P 10100 3050
F 0 "AE1" H 10150 3100 50  0000 C CNN
F 1 "ANT_W3008" H 10550 2950 50  0000 C CNN
F 2 "footprints:W3008" H 10050 3000 50  0001 C CNN
F 3 "https://www.mouser.com/datasheet/2/336/-836.pdf" H 10150 3100 50  0001 C CNN
F 4 "PulseLarsen" H 10100 3050 60  0001 C CNN "Manufacturer"
F 5 "W3008" H 10100 3050 60  0001 C CNN "Part Number"
	1    10100 3050
	1    0    0    -1  
$EndComp
Wire Wire Line
	10100 3300 10100 3250
Connection ~ 9550 3300
Wire Wire Line
	10200 3250 10200 3750
Wire Wire Line
	10200 3750 9550 3750
Connection ~ 9550 3750
Wire Wire Line
	10250 3250 10250 3300
Wire Wire Line
	10250 3300 10200 3300
Connection ~ 10200 3300
$Comp
L VCC #PWR057
U 1 1
P 3600 6700
F 0 "#PWR057" H 3600 6550 50  0001 C CNN
F 1 "VCC" H 3600 6850 50  0000 C CNN
F 2 "" H 3600 6700 50  0000 C CNN
F 3 "" H 3600 6700 50  0000 C CNN
	1    3600 6700
	1    0    0    -1  
$EndComp
Wire Wire Line
	3600 6700 3600 6950
Wire Wire Line
	3600 6950 4450 6950
Wire Wire Line
	8000 5950 7300 5950
Wire Wire Line
	7300 5950 7300 5300
Text Label 7550 3300 0    60   ~ 0
ANT_50OHM
$Comp
L INDUCTOR L3
U 1 1
P 9100 3050
F 0 "L3" H 9100 3150 50  0000 C CNN
F 1 "TBD" H 9100 3000 50  0000 C CNN
F 2 "Resistors_SMD:R_0402" H 9100 3050 50  0001 C CNN
F 3 "" H 9100 3050 50  0001 C CNN
F 4 "Value" H 9100 3050 60  0001 C CNN "Manufacturer"
F 5 "TBD" H 9100 3050 60  0001 C CNN "Part Number"
F 6 "DNI" H 9100 3050 60  0000 C CNN "DNI"
	1    9100 3050
	1    0    0    -1  
$EndComp
Wire Wire Line
	8550 3050 8550 3300
Connection ~ 8550 3300
Wire Wire Line
	8550 3050 8850 3050
Wire Wire Line
	9350 3050 9750 3050
Wire Wire Line
	9750 3050 9750 2350
Wire Wire Line
	9750 2350 10050 2350
$Comp
L GND #PWR058
U 1 1
P 10250 2700
F 0 "#PWR058" H 10250 2450 50  0001 C CNN
F 1 "GND" H 10250 2550 50  0000 C CNN
F 2 "" H 10250 2700 50  0000 C CNN
F 3 "" H 10250 2700 50  0000 C CNN
	1    10250 2700
	1    0    0    -1  
$EndComp
Wire Wire Line
	10250 2650 10250 2700
$Comp
L RFCON_A-1JB J1
U 1 1
P 10250 2350
F 0 "J1" H 10450 2250 60  0000 C CNN
F 1 "RFCON_A-1JB" H 10650 2350 60  0000 C CNN
F 2 "footprints:CON_A-1JB" H 10350 2150 60  0001 C CNN
F 3 "https://www.amphenolrf.com/media/downloads/3960/CA-1JB.pdf" H 10450 2250 60  0001 C CNN
F 4 "A-1JB" H 10250 2350 60  0001 C CNN "Part Number"
F 5 "Amphenol" H 10250 2350 60  0001 C CNN "Manufacturer"
	1    10250 2350
	1    0    0    -1  
$EndComp
$EndSCHEMATC
